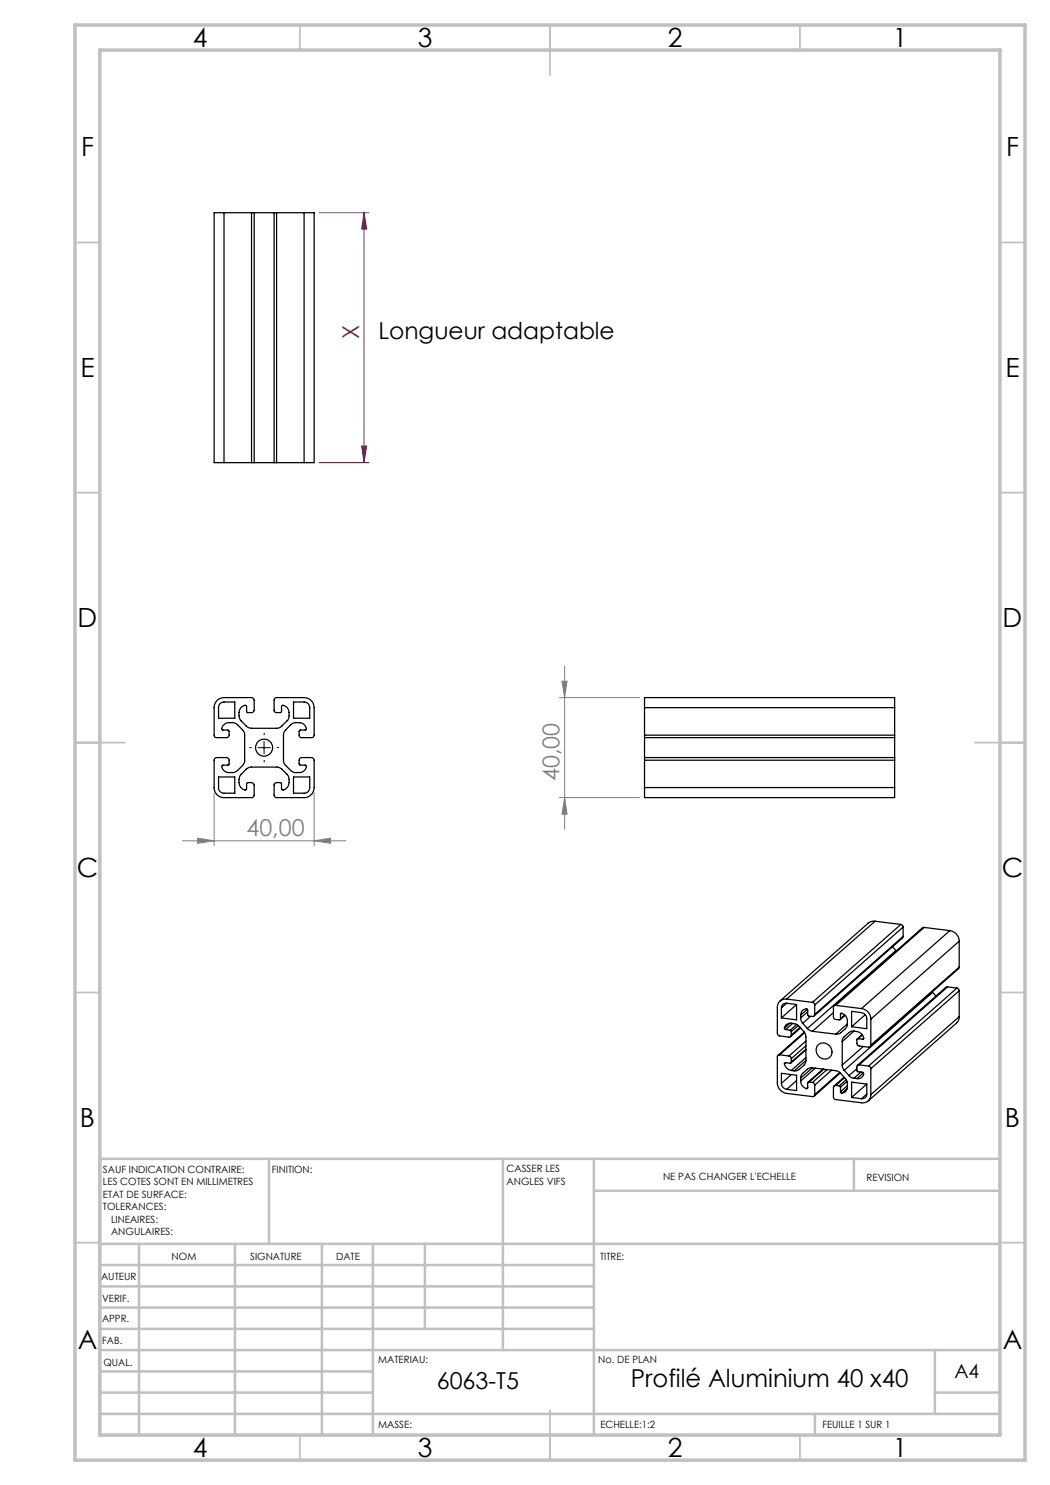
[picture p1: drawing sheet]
<svg xmlns="http://www.w3.org/2000/svg" width="210mm" height="297mm" viewBox="0 0 210 297" stroke-linecap="round" stroke-linejoin="round" font-family="sans-serif">
<g fill="none" stroke="#000" stroke-width=".25">
<path d="M44.8 42.5h-2v50h2M44.8 42.5v50M44.8 42.5h5.5M50.3 42.5h.5M50.3 42.5v50M50.8 42.5v50M50.8 42.5h4M54.8 42.5h.5M54.8 42.5v50M55.3 42.5h5.5M55.3 42.5v50M60.8 42.5h2v50h-2"/>
<path d="M60.8 42.5v50M44.8 92.5h5.5M50.3 92.5h.5M50.8 92.5h4M54.8 92.5h.5M55.3 92.5h5.5M43.5 140l.5-.3 .8-.2h5.6l.3 .2 .1 .3v2l-.2 .4-1.1 .1-.2-.2v-1.1l-.1-.1a1.43 1.43 0 0 0-1.4 1.4v.9l.4 .7 1.2 1.2 .8 .4 5.7-.1 1.7-1.6 .2-.6a1.83 1.83 0 0 0-1.2-2.3h-.2l-.1 .2v1.1l-.1 .1-1.2-.1-.2-.3v-2.2l.2-.2 .2-.2h5.6a2.03 2.03 0 0 1 2 2v5.5l-.1 .4-.3 .1h-2.4l-.2-.4v-.9l.3-.2 1.1-.1a1.31 1.31 0 0 0-1.4-1.4h-.7l-.8 .3-1.4 1.4-.2 .7 .1 5.7 1.4 1.6 .7 .3a1.81 1.81 0 0 0 2.4-1.2l-.2-.3h-1.1l-.2-.1 .1-1.1 .4-.3h2.2l.3 .5v5.5a1.98 1.98 0 0 1-2 2h-5.8l-.2-.4 .1-2.4 .3-.2 1 .1 .2 1.3a1.28 1.28 0 0 0 1.4-1.4v-.8l-.2-.6-1.3-1.4-.7-.3-5.7 .1-.5 .2-1.2 1.2-.4 .7a1.88 1.88 0 0 0 1.2 2.4l.3-.2 .1-1.2 1-.1 .3 .2 .1 .3-.1 2.3-.3 .2h-5.6a1.98 1.98 0 0 1-2-2v-5.6l.3-.4h2.2l.5 .3-.1 1.2h-1.1l-.3 .2a1.59 1.59 0 0 0 2.1 1.3h.5l.6-.4 1.1-1.1 .3-.7v-5.7l-.3-.5-1.1-1.1-.6-.4a1.85 1.85 0 0 0-2.6 1.1l.2 .3h1.1l.2 .2v.9l-.1 .3-.3 .1h-2.4l-.2-.4v-5.9l.2-.5zM43.7 155.4h3.3v3.2h-2.2a1.09 1.09 0 0 1-1.1-1.1zM44 140.7l.8-.3h2.2v3.2h-3.3v-2.3zM58.7 155.4h3.2v2.1a1.09 1.09 0 0 1-1.1 1.1h-2.1zM58.7 140.4h2.1a1.09 1.09 0 0 1 1.1 1.1v2.1h-3.2zM128.9 141.5v-2h50v2"/>
<path d="M128.9 147v.5M128.9 151.5v.5M128.9 157.5v2h50v-2M128.9 147.5h50M128.9 151.5h50M128.9 141.5h50M128.9 147h50M128.9 152h50M128.9 157.5h50M128.9 141.5v5.5M128.9 147.5v4M128.9 152v5.5"/>
<path d="M178.9 147v.5M178.9 151.5v.5M178.9 141.5v5.5M178.9 147.5v4M178.9 152v5.5M157.3 199.8a1.63 1.63 0 0 0-1.8 1.7v5.4l.3 .3 2 .2h.2l.3-.4M157.3 199.8l5.2 .7M175 184.3h-.5l-.8 .3-17.7 15.6M175 184.3l5.2 .6M175 184.3l-17.7 15.5M178.5 189.4l.7 .7M179.2 190.1l-17.7 15.6"/>
<path d="M179.2 190.1v.1M180.2 184.9l.4 .2v.3M180.2 184.9l-17.7 15.6M180.6 187.3v.3l-17.8 15.6M180.6 185.4l-17.7 15.6M180.6 185.4v1.9M180.6 187.3l-17.7 15.6M184.8 185.5l-.3 .1-17.7 15.6M184.8 185.5l5.2 .6M184.8 185.5l-17.7 15.6M186.4 198.4l.1 .1M186.5 198.5l-17.7 15.6"/>
<path d="M186.5 198.5l.7 .7M189.5 197.4l-.3 .1-17.7 15.6M189.5 197.4l-17.7 15.6M189.5 197.4l1.9 .2M190 186.1a2.14 2.14 0 0 1 1.8 2.1M190 186.1l-17.7 15.6M191.4 197.6l.4 .3v.3M191.4 197.6l-17.7 15.6M191.8 193.4l-.1 .3-17.7 15.6M191.8 188.2l-17.6 15.6M191.8 188.2v5.2M191.8 198.2v5.1"/>
<path d="M191.8 193.4l-17.6 15.6M191.8 198.2l-17.6 15.5M155.9 211l-.4 .3v5.3a2.16 2.16 0 0 0 1.8 2.1l5.2 .6a.37 .37 0 0 0 .4-.4M155.9 211l1.9 .2M156.3 216.7a1.3 1.3 0 0 0 1 1.2M156.3 216.7v-2l3 .3v3.1l-2-.2M156.3 201.6v2M156.9 212.8a1.65 1.65 0 0 0 1.4 1.3M156.9 205.6a1.47 1.47 0 0 1 2.1-.9l.8 .6 1.3 1.5 .1 5.3M156.9 205.6l.2 .3M157.1 212.5l-.2 .3M157.1 205.9l.9 .2"/>
<path d="M157.2 212.5l-.3 .3M157.3 200.7a.92 .92 0 0 0-1 .9M157.3 200.7l2 .2M157.3 200.7l-1 .9M157.8 211.2l.4 .3 .1 .2M158 204.6l-1.1 1M158 206.1l.3 .2M158.3 212.4l-.2 .3-1-.2M158.3 206.3v.7M158.3 211.7v.7M158.3 214.1l.6 .1M158.3 214.9l-2 1.8"/>
<path d="M158.5 204.7l-1.4 1.2M159.3 200.9v3.1l-3-.4M159.3 200.9l-3 2.7M159.3 216.1l-2 1.8M159.3 204.9l-1.3 1.2M159.7 205.1l-1.4 1.2M160 205.5l-1.7 1.5M160.1 216.2a1.67 1.67 0 0 0 1.2 1.5M160.1 203.6l.1 .5 .3 .5M160.1 205.6l-2 1.7M160.1 203v.6M160.1 215.6v.6"/>
<path d="M160.5 204.6l1 1.1M160.9 206.4l-5.3 4.7M160.9 206.5l-5 4.5M161.2 212.1l-.1 .5-.3 .4-1.2 1-.7 .2M161.2 210l-3 2.6M161.2 209.2l-2.9 2.5M161.2 208.2l-3.4 3M161.2 209.9l-2.9 2.5M161.2 212.1l-2.3 2.1M161.2 211.5l-2.9 2.6M161.5 205.7l.4 .4 .6 .2M161.5 201.9l-1.4 1.1"/>
<path d="M161.5 202.3l-1.4 1.3M161.5 217.5l-.2 .2M161.8 216.4l-.3 .2v1.1h-.2M161.8 216.4l.7 .1M162.1 203.3l-1.6 1.3M162.5 213.6l4.9 .6 .7 .5 1.2 1.3 .1 .4a1.76 1.76 0 0 1-.6 2.1l-.4 .1M162.5 213.6h-.6l-.4 .3-1.1 .9-.3 .8M162.5 216.5l.3 .2 .1 .3M162.5 200.5l.4 .2v.3M162.5 206.3l4.6 .5M162.5 213.6l-2.4 2M162.9 202.9l-.2 .4-1-.1-.2-.2v-1.2a1.15 1.15 0 0 0-1.4 1.2"/>
<path d="M162.9 201v1.9M162.9 217v1.9M163.1 213.6l-3 2.6M163.6 209a1.69 1.69 0 0 1 2.3 .2 1.69 1.69 0 0 1-.1 2.4 1.74 1.74 0 0 1-2.1-.4 1.74 1.74 0 0 1-.1-2.2zM164.6 213.8l-3 2.7M164.7 213.9l-2.9 2.5M165.4 213.9l-2.9 2.6M166.3 214l-3.4 3M166.7 202.5l-4.2 3.8M167.1 217.1h-.2l-.2 .3v2.1l.2 .3 5.4 .8a1.58 1.58 0 0 0 1.9-1.7M167.1 201.1a.37 .37 0 0 0-.4 .4l.1 2.1 .3 .3 .9 .1 .1-.2M167.1 217.1l.8 .1"/>
<path d="M167.1 201.1l5.2 .6M167.9 217.2l.2 .2M168 214.5l-5.1 4.4M168.1 214.6l-5.3 4.6M168.1 218.4l.3 .2M168.1 202.8l.1-.1a1.43 1.43 0 0 1 1.3 1.5v.6M168.1 202.8v1M168.1 217.4v1M168.3 202.7l-.2 .1M168.5 213v.4l.3 .7M168.5 208.3v4.7M168.8 215.4l-2 1.8"/>
<path d="M168.8 214.1l1 1M168.9 215.5l-1.8 1.6M168.9 203l-.8 .8M169 203.1l-1 .8M169.2 216l-1.3 1.2M169.4 216.3l-1.3 1.1M169.5 204.8l-.1 .4-.3 .5-1.3 1.1h-.7M169.5 204.8l-2.4 2M169.5 217.7l-1.1 .9M169.5 217.1l-1.4 1.3M169.8 215.1l.6 .4 .4 .1M170.3 202.3l2 .2a1.3 1.3 0 0 1 1.1 1.2v2l-3.1-.4z"/>
<path d="M170.3 219.5l2 .2M170.8 206.2a1.68 1.68 0 0 1 1.9 1.5l-.2 .2M170.8 206.2l-.8 .2-1.2 1-.3 .5v.4M170.8 215.6l.6 .1M170.8 206.2l-2.3 2.1M171.4 213.7l-1.6 1.4M171.6 207.7l-.2 .2v.8a.48 .48 0 0 0 .4 .5l2 .2 .3-.1 .1-.3M171.6 207.7l.8-.8-1 .9M171.6 207.7l.9 .2M171.8 213a.38 .38 0 0 0-.4 .4v.9l1.2 .2a.96 .96 0 0 1-.2 1 .96 .96 0 0 1-1 .2M171.8 213l1.9 .2M172.2 214.4l-1.4 1.2"/>
<path d="M172.3 201.7a2.14 2.14 0 0 1 1.9 2.1M172.6 209.3l-4.1 3.7M172.7 214.6l-1.3 1.1M172.8 207.7l-.3 .2M173 202.9l-2.7 2.4M173.4 218.8a.92 .92 0 0 1-1.1 .9M173.4 216.8v2M173.4 216.8l-3.1-.4v3.1M173.4 216.8l-3.1 2.7M173.4 218.8l-1.1 .9M173.7 213.2l.4 .3 .1 .2M174.2 203.8v5.2"/>
<path d="M174.2 213.7v5.2M191.8 203.3v.6l-.5 .7-17.7 15.6M191.8 203.3l-17.6 15.6"/>
<circle cx="52.8" cy="149.5" r="1.69"/>
</g>
<path d="M63.8 42.5h10M72.8 42.5l.5 3.3h-1zM72.8 42.5v50M63.8 92.5h10M72.3 89.2h1l-.5 3.3z" fill="none" stroke="#a0006e" stroke-width=".2"/>
<path d="M111.9 139.5h16M112.4 136.2h1l-.5 3.3zM112.9 133.2v32.7M42.8 158.5v10.7M62.8 158.5v10.7M111.9 159.5h16M112.9 159.5l.5 3.3h-1zM36.5 168.2h32.7M39.5 167.6l3.3 .6-3.3 .5zM62.8 168.2l3.3-.6v1.1z" fill="none" stroke="#808080" stroke-width=".2"/>
<path d="M50.3 149.5h-.4M52.8 147v-.4M52.8 152v.5M55.3 149.5h.5" fill="none" stroke="#000" stroke-width=".2" stroke-dasharray="30.5 1.3 1.3 1.3" stroke-linecap="butt"/>
<path d="M51.6 149.5h2.5M52.8 148.3v2.5" fill="none" stroke="#000" stroke-width=".2"/>
<g fill="none" stroke="#c0c0c0" stroke-width=".35">
<path d="M60 5v5M110 5v10M160 5v5M15 48.5h5M200 48.5h5M15 98.5h5M200 98.5h5M15 148.5h10M195 148.5h10M15 198.5h5M200 198.5h5M15 248.5h5"/>
<path d="M200 248.5h5M60 287v5M110 282v10M160 287v5"/>
</g>
<g fill="none" stroke="#c0c0c0" stroke-width=".5">
<path d="M53.8 231.8v17M100.6 231.8v38.2M118.8 231.8v55.2M118.8 238.2h81.2M170.8 231.8v6.4M200 231.8h-180v55.2M20 248.8h180M20 257.3h98.8M20 253h98.8M27.8 248.8v38.2M47 248.8v38.2M64.4 248.8v38.2"/>
<path d="M74.6 248.8v38.2M85 248.8v17M20 265.8h98.8M20 261.5h98.8M20 278.5h54.6M20 274.3h54.6M20 270h180M187 278.5h13M187 270v12.8M20 282.8h180M163 282.8v4.2"/>
</g>
<path d="M15 5h190v287h-190zM20 10h180v277h-180z" fill="none" stroke="#c0c0c0" stroke-width=".7"/>
<path d="M72.8 42.5l.5 3.3h-1zM72.3 89.2h1l-.5 3.3z" fill="#a0006e"/>
<g fill="#808080">
<path d="M112.4 136.2h1l-.5 3.3zM112.9 159.5l.5 3.3h-1z"/>
<path d="M39.5 167.6l3.3 .6-3.3 .5zM62.8 168.2l3.3-.6v1.1z"/>
</g>
<g font-size="5.3">
<text x="38.5" y="9.5">4</text>
<text x="83.5" y="9.5">3</text>
<text x="133.5" y="9.5">2</text>
<text x="178.5" y="9.5">1</text>
<text x="16.2" y="31.2">F</text>
<text x="201.2" y="31.2">F</text>
<text x="16.1" y="75.5">E</text>
<text x="201.1" y="75.5">E</text>
<text x="15.5" y="125.5">D</text>
<text x="200.5" y="125.5">D</text>
<text x="15.4" y="175.5">C</text>
<text x="200.4" y="175.5">C</text>
<text x="16" y="225.5">B</text>
<text x="201" y="225.5">B</text>
<text x="15.5" y="269.7">A</text>
<text x="200.5" y="269.7">A</text>
<text x="38.5" y="291.5">4</text>
<text x="83.5" y="291.5">3</text>
<text x="133.5" y="291.5">2</text>
<text x="178.5" y="291.5">1</text>
</g>
<text font-size="4.9" x="126.2" y="277.3">Profilé Aluminium 40 x40</text>
<text font-size="4.7" fill="#a0006e" x="71.8" y="67.8" transform="rotate(-90 71.8 67.8)">X</text>
<g font-size="4.7">
<text x="75.7" y="67.8">Longueur adaptable</text>
<text x="87.4" y="277.9">6063-T5</text>
</g>
<g font-size="4.7" fill="#808080">
<text x="111.9" y="156.2" transform="rotate(-90 111.9 156.2)">40,00</text>
<text x="49.3" y="167.1">40,00</text>
</g>
<text font-size="3.9" x="190.9" y="275.5">A4</text>
<g font-size="2">
<text x="20.6" y="234.6">SAUF INDICATION CONTRAIRE:</text>
<text x="20.6" y="237.1">LES COTES SONT EN MILLIMETRES</text>
<text x="20.6" y="239.6">ETAT DE SURFACE:</text>
<text x="54.4" y="234.6">FINITION:</text>
<text x="101.3" y="234.5">CASSER LES</text>
<text x="101.3" y="237">ANGLES VIFS</text>
<text x="132.6" y="236">NE PAS CHANGER L'ECHELLE</text>
<text x="173.3" y="236.2">REVISION</text>
<text x="20.6" y="242.1">TOLERANCES:</text>
<text x="22.2" y="244.6">LINEAIRES:</text>
<text x="22.2" y="247.1">ANGULAIRES:</text>
<text x="34.3" y="252">NOM</text>
<text x="50" y="251.9">SIGNATURE</text>
<text x="67.2" y="251.9">DATE</text>
<text x="120" y="251.9">TITRE:</text>
<text x="20.2" y="256.1">AUTEUR</text>
<text x="20.4" y="260.3">VERIF.</text>
<text x="20.4" y="264.4">APPR.</text>
<text x="20.5" y="268.8">FAB.</text>
<text x="20.7" y="273.1">QUAL.</text>
<text x="75.6" y="272.5">MATERIAU:</text>
<text x="119.6" y="272.5">No. DE PLAN</text>
<text x="75.6" y="285.5">MASSE:</text>
<text x="120.1" y="285.6">ECHELLE:1:2</text>
<text x="164.5" y="285.6">FEUILLE 1 SUR 1</text>
</g>
</svg>
